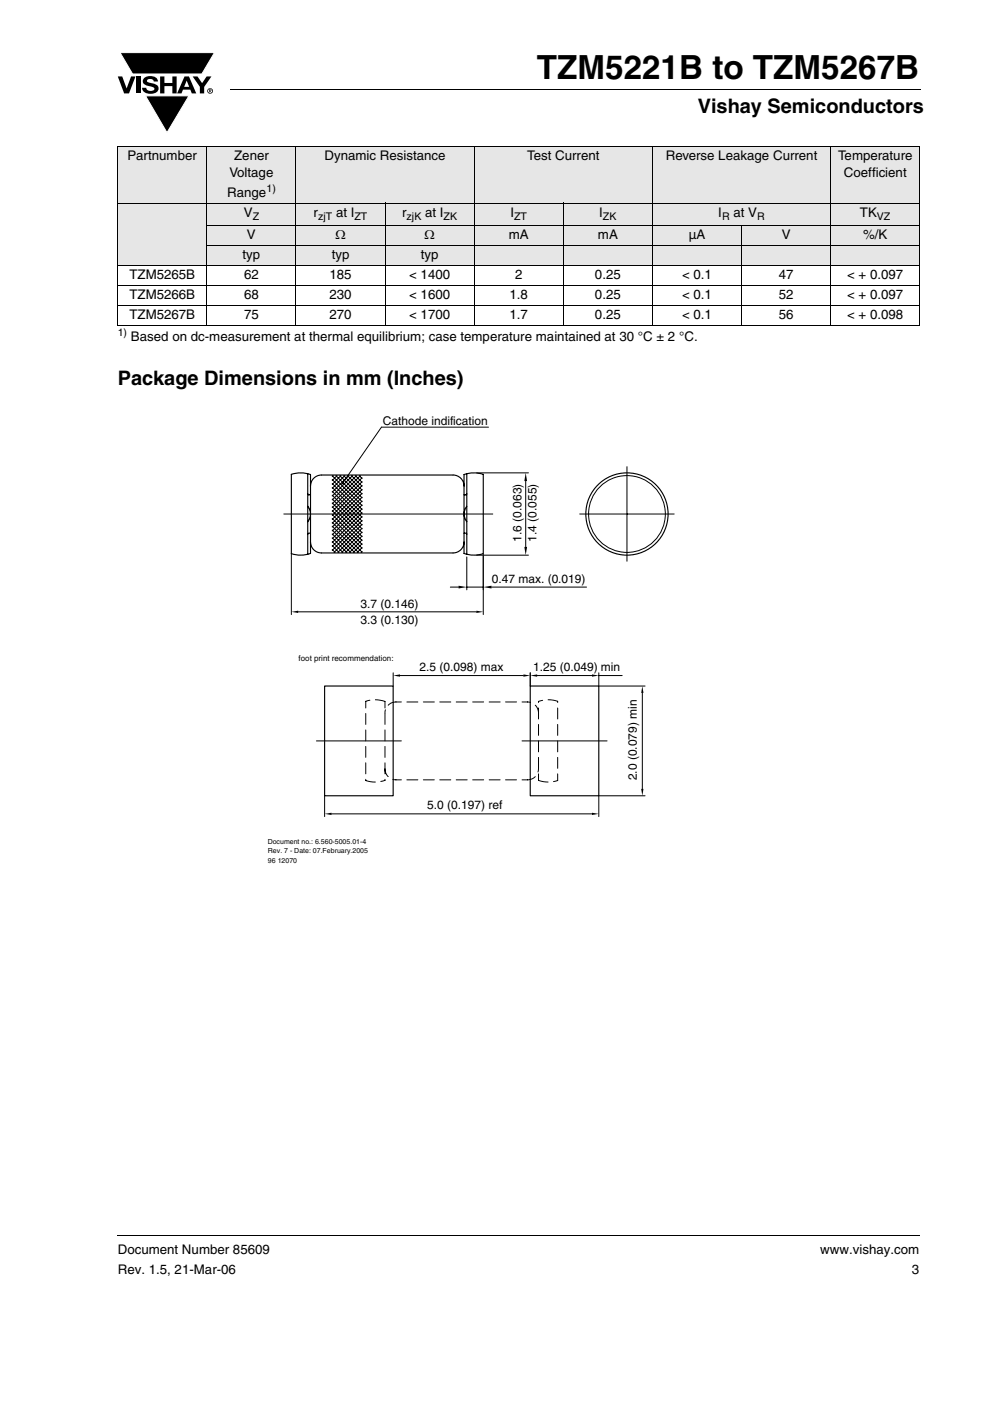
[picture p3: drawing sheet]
<svg xmlns="http://www.w3.org/2000/svg" width="210mm" height="297mm" viewBox="0 0 210 297" stroke-linecap="round" stroke-linejoin="round" font-family="sans-serif">
<g fill="#000">
<path d="M25 16.2h.9l1 2.5 .9-2.5h.9l-1.3 3.6h-1.1zM25.5 11.2h20l-2.7 4.5h-14.7zM28.9 16.2h.9v3.6h-.9zM30.6 16.5a2.1 2.1 0 0 1 2.8 .3l.1 .5h-.9a.79 .79 0 0 0-.7-.6 .79 .79 0 0 0-.7 .4l.2 .3 1 .3a1.08 1.08 0 0 1 1.2 1 1.08 1.08 0 0 1-1.1 1.1 1.73 1.73 0 0 1-2.4-1.2h.9a.96 .96 0 0 0 .8 .7 .96 .96 0 0 0 1-.5 1.68 1.68 0 0 0-1.6-.7 .92 .92 0 0 1-.9-.6 .92 .92 0 0 1 .3-1zM34 16.2h.9v1.4h1.7v-1.4h.9v3.6h-.9v-1.5h-1.7v1.5h-.9zM40.9 16.2h1l1 1.4 .9-1.4h1l-1.5 2.2v1.4h-.9v-1.4zM48.9 18.9l.1 .2zM30.9 20.3h9.2l-4.7 7.8zM24.9 261.9l.1 .2z"/>
<path d="M39.6 17.1l-.5 1.3h1zM39.1 16.2h1l1.5 3.6h-.9l-.3-.8h-1.6l-.3 .8h-.9z"/>
<path d="M44.5 19.1v.1h.2v-.1zM44.3 18.9l.5 .1v.1l-.1 .2 .1 .3-.3-.3-.2 .3zM44.1 19.3a.46 .46 0 0 0 .9 0 .46 .46 0 0 0-.9 0zM44 19.3a.6 .6 0 0 1 1.2 0 .6 .6 0 0 1-1.2 0z"/>
</g>
<path d="M25.5 11.2h20l-2.7 4.5h-14.7zM30.9 20.3h9.2l-4.7 7.8z" fill="none" stroke="#fff" stroke-width=".21"/>
<path d="M49 19h146.3M25 262h170.1" fill="none" stroke="#000" stroke-width=".21"/>
<g fill="#e6e6e6">
<path d="M25 31h18.9v12.1h-18.9z"/>
<path d="M43.9 31h18.9v12.1h-18.9z"/>
<path d="M62.8 31h37.8v12.1h-37.8z"/>
<path d="M100.6 31h37.8v12.1h-37.8z"/>
<path d="M138.4 31h37.8v12.1h-37.8z"/>
<path d="M176.2 31h18.9v12.1h-18.9z"/>
<path d="M25 43.1h37.8v4.7h-37.8z"/>
<path d="M62.8 43.1h18.9v4.7h-18.9z"/>
<path d="M81.7 43.1h18.9v4.7h-18.9z"/>
<path d="M100.6 43.1h18.9v4.7h-18.9z"/>
<path d="M119.5 43.1h18.9v4.7h-18.9z"/>
<path d="M138.4 43.1h37.8v4.7h-37.8z"/>
<path d="M176.2 43.1h18.9v4.7h-18.9z"/>
<path d="M25 47.8h37.8v4.2h-37.8z"/>
<path d="M62.8 47.8h18.9v4.2h-18.9z"/>
<path d="M81.7 47.8h18.9v4.2h-18.9z"/>
<path d="M100.6 47.8h18.9v4.2h-18.9z"/>
<path d="M119.5 47.8h18.9v4.2h-18.9z"/>
<path d="M138.4 47.8h18.9v4.2h-18.9z"/>
<path d="M157.3 47.8h18.9v4.2h-18.9z"/>
<path d="M176.2 47.8h18.9v4.2h-18.9z"/>
<path d="M25 52h37.8v4.3h-37.8z"/>
<path d="M62.8 52h18.9v4.3h-18.9z"/>
<path d="M81.7 52h18.9v4.3h-18.9z"/>
<path d="M100.6 52h94.5v4.3h-94.5z"/>
</g>
<g fill="none" stroke="#000" stroke-width=".21">
<path d="M24.9 31h170.3M25 31.1v37.8M43.9 30.9v38.2M62.8 30.9v38.2M100.6 30.9v38.2M138.4 30.9v38.2M176.2 30.9v38.2M195.1 31.1v37.8M24.9 43.1h170.3M24.9 56.3h170.3M43.8 47.8h151.4M43.8 52h151.4"/>
<path d="M81.7 43v26.1M119.5 43v26.1M157.3 47.7v21.4M24.9 60.5h170.3M24.9 64.7h170.3M24.9 69h170.3"/>
</g>
<path d="M56.8 87.9h86.4v95.4h-86.4z" fill="#fff"/>
<g fill="none" stroke="#000" stroke-width=".21">
<path d="M103.6 90.6h-22.7l-8.4 12M133 98.9v20.1M60.2 109h44.3M61.8 117.4v12.9M70.5 106.6l6.3 6.4M70.5 107.5l6.3 6.3M70.5 108.3l6.3 6.3M70.5 109.1l6.3 6.3M70.5 109.9l6.3 6.3M70.5 110.7l6.3 6.4M70.5 111.6l5.5 5.5M70.5 112.4l4.7 4.7"/>
<path d="M70.5 113.2l3.9 3.9M70.5 114l3.1 3.1M70.5 114.9l2.2 2.2M70.5 115.7l1.4 1.4M70.5 116.5l.6 .6M70.5 105.8l6.3 6.3M70.5 105l6.3 6.3M70.5 104.2l6.3 6.3M70.5 103.3l6.3 6.4M70.5 102.5l6.3 6.3M70.5 101.7l6.3 6.3M70.5 100.9l6.3 6.3"/>
<path d="M70.7 100.8l-.2 .2M71.2 100.8l5.6 5.6M71.5 100.8l-1 1.1M72.1 100.8l4.7 4.8M72.3 100.8l-1.8 1.9M72.9 100.8l3.9 3.9M73.1 100.8l-2.6 2.7M73.7 100.8l3.1 3.1M74 100.8l-3.5 3.5M74.5 100.8l2.3 2.3M74.8 100.8l-4.3 4.4M75.4 100.8l1.4 1.5"/>
<path d="M75.6 100.8l-5.1 5.2M76.2 100.8l.6 .7M76.4 100.8l-5.9 6M76.8 106.2l-6.3 6.4M76.8 105.4l-6.3 6.3M76.8 104.6l-6.3 6.3M76.8 103.8l-6.3 6.3M76.8 102.9l-6.3 6.4M76.8 102.1l-6.3 6.3M76.8 101.3l-6.3 6.3M76.8 107.1l-6.3 6.3M76.8 107.9l-6.3 6.3"/>
<path d="M76.8 108.7l-6.3 6.3M76.8 109.5l-6.3 6.4M76.8 110.4l-6.3 6.3M76.8 111.2l-5.9 5.9M76.8 112l-5.1 5.1M76.8 112.8l-4.3 4.3M76.8 113.6l-3.5 3.5M76.8 114.5l-2.7 2.6M76.8 115.3l-1.8 1.8M76.8 116.1l-1 1M76.8 116.9l-.2 .2M99 118.1v7"/>
<path d="M101.1 100.3h11M101.1 117.7h11M102.5 117.4v12.9M111.5 102v14M123 109h20M63.2 129.7h37.8M95.5 124.5h1.8M99 124.5h3.5M104.2 124.5h20.2M67.1 157.1h18M77.6 151.3v2.3M77.6 154.8v2.3"/>
<path d="M77.6 158.3v2.3M78.5 148.5l-.9 .2v1.4M79.6 148.4l2.1 .3v1.4M81.7 151.3v2.3M81.7 154.8v2.3M81.7 158.3v2.3M81.7 150.5v.7M83.4 142.6v2.9M84.8 143.2h26.2M85.1 148.8a2.98 2.98 0 0 0-2.8 .7M86.3 148.8h2.3M89.8 148.8h2.3"/>
<path d="M93.3 148.8h2.3M96.8 148.8h2.3M100.3 148.8h2.3M103.8 148.8h2.3M107.2 148.8h2.4M110.7 148.8l1.8 .1M110.7 157.1h18.1M112.5 142.6v2.9M113.5 149.5l.5 .6 .2 1.1M113.9 143.2h11.7M114.2 150.1v2.3M114.2 153.6v2.3"/>
<path d="M114.2 157.1v2.3M115.1 148.5l-.9 .2v.2M116.2 148.4l1.6 .1 .5 .2v.2M118.3 150.1v2.3M118.3 153.6v2.3M118.3 157.1v2.3M127 142.6v2.9h9.8M127 143.2h5M136.2 146.9v20.4M68.9 168.7v4.4M70.3 172.6h55.3M77.6 165.2v.3l2 .3"/>
<path d="M77.6 161.7v2.4M81.7 163l.1 .7 .5 1M81.7 165.2v.3l-.9 .2M81.7 161.7v2.4M83.3 165.3h1.8M86.3 165.3h2.3M89.8 165.3h2.3M93.3 165.3h2.3M96.8 165.3h2.3M100.3 165.3h2.3M103.8 165.3h2.3M107.2 165.3h2.4"/>
<path d="M113.5 164.7l-.5 .4a3.9 3.9 0 0 1-2.3 .2M114.2 164.1v1.4l2 .3M114.2 163l-.1 .7M114.2 160.6v2.3M118.3 164.1v1.4l-.9 .2M118.3 160.6v2.3M136.8 168.7h-9.8v4.4"/>
<circle cx="133" cy="109" r="8.1"/>
</g>
<g fill="#000">
<path d="M111.5 100.3l.3 1.7h-.6zM111.2 116h.6l-.3 1.7zM61.8 129.7l1.4-.2v.5zM97.3 124.2l1.7 .3-1.7 .3zM101 129.5l1.5 .2-1.5 .3zM102.5 124.5l1.7-.3v.6zM83.4 143.2l1.4-.2v.5zM111 143l1.5 .2-1.5 .3zM112.5 143.2l1.4-.2v.5zM125.6 143l1.4 .2-1.4 .3zM136.2 145.5l.3 1.4h-.5zM68.9 172.6l1.4-.3v.5z"/>
<path d="M125.6 172.3l1.4 .3-1.4 .2zM136 167.3h.5l-.3 1.4z"/>
</g>
<g fill="none" stroke="#000" stroke-width=".24">
<path d="M61.8 100.6l1.1-.3h1.2l1.8 .3v16.7l-1.2 .3-1.8 .1-1.1-.3zM65.3 107.4a2.56 2.56 0 0 1 0 3.2M65.3 104.7l.1 .2h.5M65.3 100.5v17M65.9 103.1a2.34 2.34 0 0 1 2.3-2.4h27.9a2.34 2.34 0 0 1 2.3 2.4M65.9 114.9a2.33 2.33 0 0 0 2.3 2.3h27.9a2.32 2.32 0 0 0 2.3-2.3M65.9 113l-.5 .1-.1 .2M98.4 100.6l1.8-.3h1.1l1.2 .3v16.8l-.6 .1-1.7 .2-1.8-.4zM98.4 113l.5 .1 .1 .2M99 107.4a2.56 2.56 0 0 0 0 3.2M99 104.7l-.1 .2h-.5M99 100.5v17"/>
<path d="M68.9 145.5h14.5v23.2h-14.5zM112.5 145.5h14.5v23.2h-14.5z"/>
<circle cx="133" cy="109" r="8.7"/>
</g>
<text font-size="7" x="113.9" y="16.7">TZM5221B to TZM5267B</text>
<g font-size="4.2">
<text x="148" y="24">Vishay Semiconductors</text>
<text x="25" y="81.7">Package Dimensions in mm (Inches)</text>
</g>
<g font-size="2.8">
<text x="27.1" y="34">Partnumber</text>
<text x="49.7" y="34">Zener</text>
<text x="68.8" y="34">Dynamic Resistance</text>
<text x="111.8" y="34">Test Current</text>
<text x="141.2" y="34">Reverse Leakage Current</text>
<text x="177.8" y="34">Temperature</text>
<text x="48.2" y="41.8">Range</text>
<text x="48.7" y="37.5">Voltage</text>
<text x="179" y="37.5">Coefficient</text>
<text x="51.7" y="46">V</text>
<text x="66.5" y="46">r</text>
<text x="71.3" y="46">at I</text>
<text x="85.3" y="46">r</text>
<text x="90.2" y="46">at I</text>
<text x="108.3" y="46">I</text>
<text x="127.1" y="46">I</text>
<text x="152.4" y="46">I</text>
<text x="155.6" y="46">at V</text>
<text x="182.4" y="46">TK</text>
<text x="52.4" y="50.7">V</text>
<text x="71.2" y="50.7">Ω</text>
<text x="90" y="50.7">Ω</text>
<text x="107.9" y="50.7">mA</text>
<text x="126.8" y="50.7">mA</text>
<text x="146.1" y="50.7">µA</text>
<text x="165.8" y="50.7">V</text>
<text x="183" y="50.7">%/K</text>
<text x="27.5" y="59.2">TZM5265B</text>
<text x="51.5" y="55">typ</text>
<text x="51.8" y="59.2">62</text>
<text x="69.9" y="59.2">185</text>
<text x="70.4" y="55">typ</text>
<text x="86.8" y="59.2">&lt; 1400</text>
<text x="89.3" y="55">typ</text>
<text x="109.3" y="59.2">2</text>
<text x="126.2" y="59.2">0.25</text>
<text x="144.7" y="59.2">&lt; 0.1</text>
<text x="165.2" y="59.2">47</text>
<text x="179.7" y="59.2">&lt; + 0.097</text>
<text x="27.5" y="63.4">TZM5266B</text>
<text x="51.8" y="63.4">68</text>
<text x="69.9" y="63.4">230</text>
<text x="86.8" y="63.4">&lt; 1600</text>
<text x="108.1" y="63.4">1.8</text>
<text x="126.2" y="63.4">0.25</text>
<text x="144.7" y="63.4">&lt; 0.1</text>
<text x="165.2" y="63.4">52</text>
<text x="179.7" y="63.4">&lt; + 0.097</text>
<text x="27.5" y="67.7">TZM5267B</text>
<text x="51.8" y="67.7">75</text>
<text x="69.9" y="67.7">270</text>
<text x="86.8" y="67.7">&lt; 1700</text>
<text x="108.1" y="67.7">1.7</text>
<text x="126.2" y="67.7">0.25</text>
<text x="144.7" y="67.7">&lt; 0.1</text>
<text x="165.2" y="67.7">56</text>
<text x="179.7" y="67.7">&lt; + 0.098</text>
<text x="27.8" y="72.3">Based on dc-measurement at thermal equilibrium; case temperature maintained at 30 °C ± 2 °C.</text>
<text x="25" y="265.9">Document Number 85609</text>
<text x="174" y="265.9">www.vishay.com</text>
<text x="25" y="270.1">Rev. 1.5, 21-Mar-06</text>
<text x="193.4" y="270.1">3</text>
</g>
<g font-size="2.5">
<text x="81.2" y="90.1">Cathode indification</text>
<text x="110.6" y="114.8" transform="rotate(-90 110.6 114.8)">1.6 (0.063)</text>
<text x="113.8" y="114.8" transform="rotate(-90 113.8 114.8)">1.4 (0.055)</text>
<text x="104.3" y="123.7">0.47 max. (0.019)</text>
<text x="76.5" y="128.8">3.7 (0.146)</text>
<text x="76.5" y="132.2">3.3 (0.130)</text>
<text x="89" y="142.2">2.5 (0.098) max</text>
<text x="113.1" y="142.2">1.25 (0.049) min</text>
<text x="135.1" y="165.4" transform="rotate(-90 135.1 165.4)">2.0 (0.079) min</text>
<text x="90.6" y="171.6">5.0 (0.197) ref</text>
</g>
<g font-size="2.2">
<text x="56.5" y="40.6">1)</text>
<text x="53.6" y="46.7">Z</text>
<text x="67.5" y="46.7">zjT</text>
<text x="75.2" y="46.7">ZT</text>
<text x="86.3" y="46.7">zjK</text>
<text x="94.1" y="46.7">ZK</text>
<text x="109.1" y="46.7">ZT</text>
<text x="127.9" y="46.7">ZK</text>
<text x="153.1" y="46.7">R</text>
<text x="160.6" y="46.7">R</text>
<text x="186" y="46.7">VZ</text>
<text x="25" y="71.1">1)</text>
</g>
<text font-size="1.7" x="63.3" y="140.3">foot print recommendation:</text>
<g font-size="1.5">
<text x="56.8" y="179">Document no.: 6.560-5005.01-4</text>
<text x="56.8" y="180.9">Rev. 7 - Date: 07.February.2005</text>
<text x="56.8" y="183">96 12070</text>
</g>
</svg>
